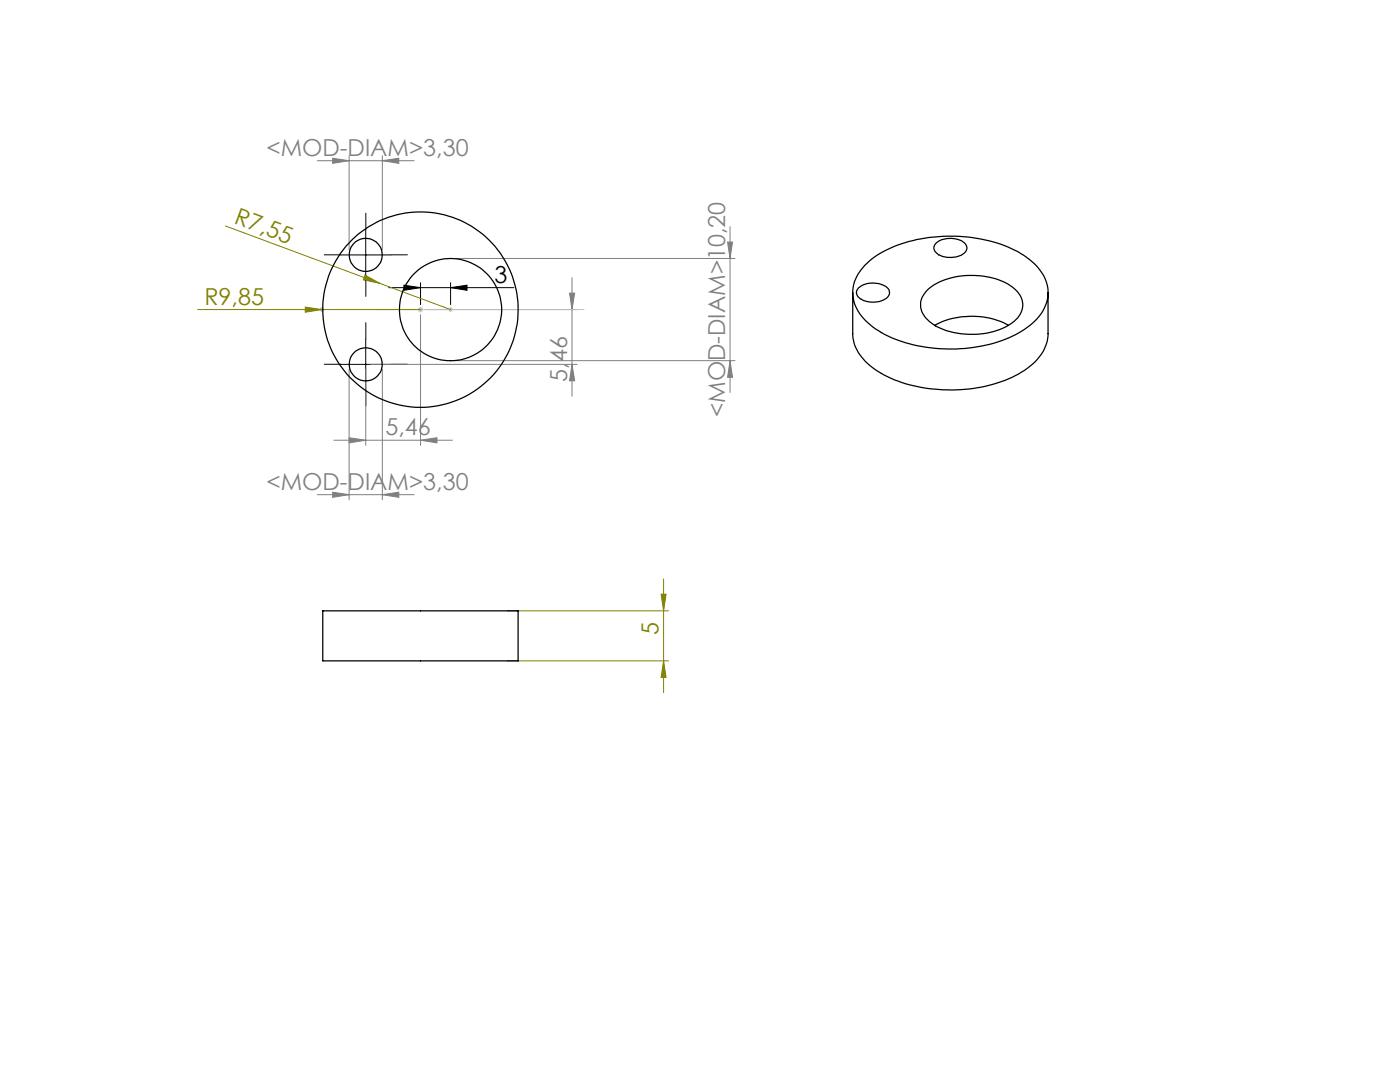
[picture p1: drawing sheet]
<svg xmlns="http://www.w3.org/2000/svg" width="279mm" height="216mm" viewBox="0 0 279 216" stroke-linecap="round" stroke-linejoin="round" font-family="sans-serif">
<path d="M68 50.9h10M73 45.9v10M77.6 57.4h25M80.6 56.9l3.3 .5-3.3 .5zM83.9 56.4v4.4M89.9 57.4l3.3-.5v1zM89.9 56.4v4.4M68 72.7h10M73 67.7v10" fill="none" stroke="#000" stroke-width=".2"/>
<g fill="none" stroke="#808080" stroke-width=".2">
<path d="M63.3 32.1h19.4M66.4 31.6l3.3 .5-3.3 .5zM69.7 31.1v18.7M76.3 32.1l3.3-.5v1zM76.3 31.1v18.7M90.9 51.6h55.8M113.7 58.5h1l-.5 3.3zM114.2 55.4v23.7M145.2 48.3h1l-.5 3.3zM145.7 45.2v33.1M69.7 73.7v26M73 73.7v15.2"/>
<path d="M74 72.7h41.2M76.3 73.7v26M83.9 62.8v26.1M84.9 61.8h30.3M90.9 72h55.8M114.2 72.7l.5 3.3h-1zM145.7 72l.5 3.3h-1zM63.3 98.7h19.4M66.4 98.2l3.3 .5-3.3 .5zM66.6 87.8h23.7M69.7 87.3l3.3 .5-3.3 .6zM76.3 98.7l3.3-.5v1z"/>
<path d="M83.9 87.8l3.3-.5v1.1z"/>
</g>
<path d="M63.7 61.8h1M63.9 61.4l.7 .7M64.2 61.3v1M64.6 61.4l-.7 .7M74.8 61.8h41.8M83.6 61.4l.7 .7M83.9 61.3v1M84.3 61.4l-.7 .7M89.6 61.4l.7 .7M89.9 61.3v1M90.3 61.4l-.7 .7" fill="none" stroke="#c0c0c0" stroke-width=".2"/>
<path d="M45 45.1l30.7 11.4M72.8 54.9l2.9 1.6-3.2-.7zM75.7 56.5l14.2 5.3M39.5 61.8h44.4M60.9 61.3l3.3 .5-3.3 .5zM131.9 118.6h1l-.5 3.3zM132.4 115.5v22.7M101.2 121.9h32.2M101.2 131.9h32.2M132.4 131.9l.5 3.3h-1z" fill="none" stroke="#808000" stroke-width=".2"/>
<path d="M68 50.8h-3.3M73 45.8v-3.3M73 55.8v3.3M78 50.8h3.3M68 72.7h-3.3M73 67.7v-3.3M73 77.7v3.3M78 72.7h3.3" fill="none" stroke="#000" stroke-width=".2" stroke-dasharray="15.2 1.3 1.3 1.3"/>
<path d="M89.9 57.4l3.3-.5v1zM80.6 56.9l3.3 .5-3.3 .5z" fill="#000"/>
<g fill="#808080">
<path d="M83.9 87.8l3.3-.5v1.1zM69.7 87.3l3.3 .5-3.3 .6z"/>
<path d="M113.7 58.5h1l-.5 3.3zM114.2 72.7l.5 3.3h-1z"/>
</g>
<g fill="#808000">
<path d="M72.8 54.9l2.9 1.6-3.2-.7z"/>
<path d="M60.9 61.3l3.3 .5-3.3 .5z"/>
<path d="M131.9 118.6h1l-.5 3.3zM132.4 131.9l.5 3.3h-1z"/>
</g>
<g fill="#808080">
<path d="M66.4 31.6l3.3 .5-3.3 .5zM76.3 32.1l3.3-.5v1zM66.4 98.2l3.3 .5-3.3 .5zM76.3 98.7l3.3-.5v1z"/>
<path d="M145.2 48.3h1l-.5 3.3zM145.7 72l.5 3.3h-1z"/>
</g>
<g fill="none" stroke="#000" stroke-width=".25">
<path d="M170.2 58.4v8.2a8.9 8.9 0 0 0 4.5 7.2 28.4 28.4 0 0 0 17.9 3.9 22.9 22.9 0 0 0 13.9-5.5 8.3 8.3 0 0 0 2.7-5.6v-8.2M171.3 57.4a4.7 4.7 0 0 1 6 .3 1.58 1.58 0 0 1-1.2 2.2 4.7 4.7 0 0 1-5-.8 1.22 1.22 0 0 1 .2-1.7zM172.6 52.9a21.6 21.6 0 0 1 12-5.4 30.5 30.5 0 0 1 18.6 2.7 11.1 11.1 0 0 1 5.8 6.6 8.2 8.2 0 0 1-4 8.5 26.8 26.8 0 0 1-16.8 4.3 25.8 25.8 0 0 1-14-4.4 8.4 8.4 0 0 1-3.9-8 8.6 8.6 0 0 1 2.3-4.3zM185 58a13.7 13.7 0 0 1 10.6-3 10.6 10.6 0 0 1 7.9 3.8 4 4 0 0 1-1.4 5.5 15.5 15.5 0 0 1-15 1 5.7 5.7 0 0 1-3.4-4.2 3.9 3.9 0 0 1 1.3-3.1zM186.8 48.5a4.6 4.6 0 0 1 5.8 .1 1.44 1.44 0 0 1-.7 2.3 4.8 4.8 0 0 1-5.2-.6 1.19 1.19 0 0 1 .1-1.8zM186.5 64.9a15.9 15.9 0 0 1 14.8 0M64.4 121.9h39v10h-39z"/>
<circle cx="73" cy="50.9" r="3.3"/>
<circle cx="73" cy="72.7" r="3.3"/>
<circle cx="83.9" cy="61.8" r="19.5"/>
<circle cx="89.9" cy="61.8" r="10.2"/>
</g>
<g font-size="4.7" fill="#808080">
<text x="53.2" y="31.1">&lt;MOD-DIAM&gt;3,30</text>
<text x="113.2" y="76.2" transform="rotate(-90 113.2 76.2)">5,46</text>
<text x="144.7" y="83.2" transform="rotate(-90 144.7 83.2)">&lt;MOD-DIAM&gt;10,20</text>
<text x="76.9" y="86.8">5,46</text>
<text x="53.2" y="97.7">&lt;MOD-DIAM&gt;3,30</text>
</g>
<g font-size="4.7" fill="#808000">
<text x="46.6" y="44.6" transform="rotate(20 46.6 44.6)">R7,55</text>
<text x="40.8" y="60.8">R9,85</text>
<text x="131.4" y="126.8" transform="rotate(-90 131.4 126.8)">5</text>
</g>
<text font-size="4.7" x="98.7" y="56.4">3</text>
</svg>
